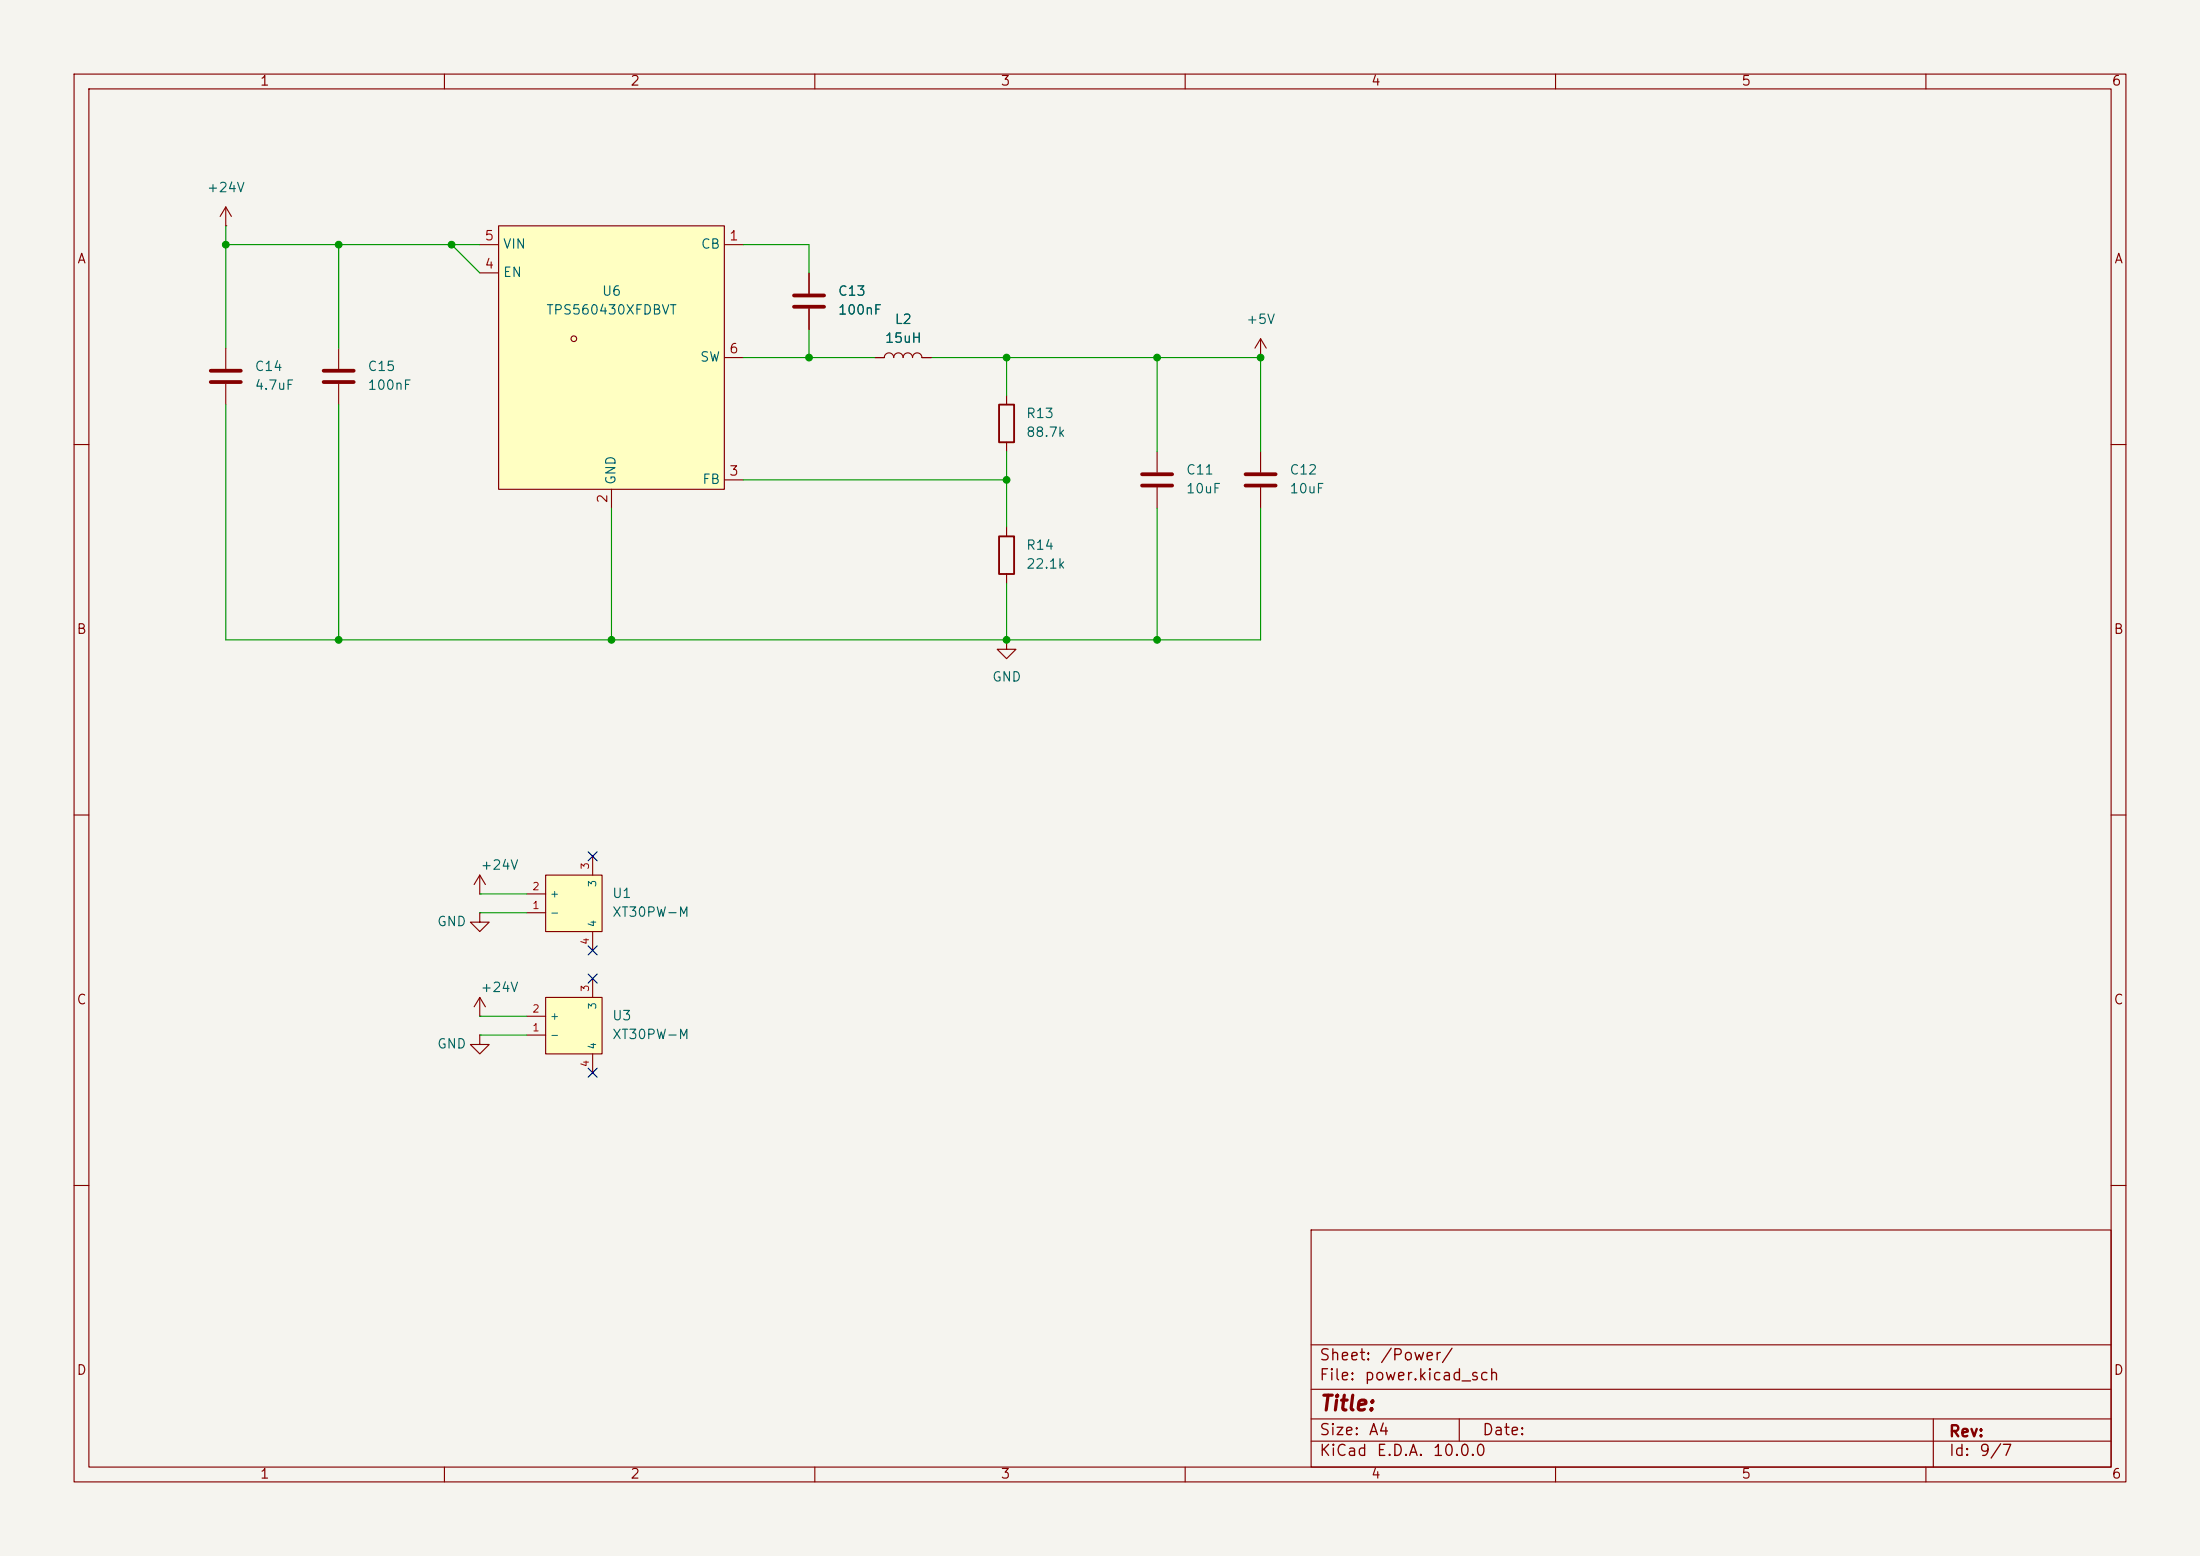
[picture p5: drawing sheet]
<svg xmlns="http://www.w3.org/2000/svg" width="297mm" height="210mm" viewBox="0 0 297 210" stroke-linecap="round" stroke-linejoin="round" font-family="sans-serif">
<path d="M0 0h297v210h-297z" fill="#f5f4ef" stroke="#f5f4ef" stroke-width=".14"/>
<g fill="none" stroke="#840000" stroke-width=".15">
<path d="M10 10h277v190h-277zM12 12h273v186h-273zM60 10v2M110 10v2M160 10v2M210 10v2M260 10v2M30.5 30.5h.1M30.5 27.9l-.8 1.3M30.5 27.9l.7 1.3M30.5 27.9v2.6M109.2 36.8v2.8"/>
<path d="M109.2 41.7v2.8M118.1 48.3h1.3a.64 .64 0 0 1 .6-.7 .64 .64 0 0 1 .6 .7 .64 .64 0 0 1 .7-.7 .64 .64 0 0 1 .6 .7 .64 .64 0 0 1 .7-.7 .64 .64 0 0 1 .6 .7 .64 .64 0 0 1 .6-.7 .64 .64 0 0 1 .7 .7h1.2M170.2 48.3h.1M170.2 45.7v2.6M170.2 45.7l-.8 1.3M170.2 45.7l.7 1.3M10 60h2M135.9 71.1v1.3M135.9 77.5v1.2M156.2 61v2.8M156.2 65.8v2.8M170.2 61v2.8"/>
<path d="M170.2 65.8v2.8M285 60h2M135.9 86.4v1.2h1.3l-1.3 1.3-1.3-1.3h1.3M135.9 86.4h.1M10 110h2M64.8 118.1l-.8 1.3M64.8 118.1l.7 1.3M64.8 118.1v2.6M285 110h2M64.8 120.7h.1M64.8 139.7v1.3h1.2l-1.2 1.2-1.3-1.2h1.3M64.8 139.7h.1"/>
<path d="M10 160h2M177 166h108v32h-108zM285 160h2M60 198v2M110 198v2M160 198v2M177 194.5h108M177 191.5h108M177 187.5h108M177 181.5h108M197 191.5v3M210 198v2"/>
<path d="M260 198v2M261 191.5v6.5"/>
</g>
<path d="M107.2 39.9h4.1M107.2 41.4h4.1M154.2 64h4M154.2 65.5h4M168.1 64h4.1M168.1 65.5h4.1" fill="none" stroke="#840000" stroke-width=".51"/>
<path d="M134.9 72.4h2v5.1h-2z" fill="none" stroke="#840000" stroke-width=".25"/>
<path d="M73.7 134.6h7.6v7.6h-7.6z" fill="#ffffc2"/>
<path d="M135.9 53.3v1.3M135.9 59.7v1.3M64.8 137.2h.1M64.8 134.6l-.8 1.3M64.8 134.6l.7 1.3M64.8 134.6v2.6M71.1 139.7h2.6M71.1 137.2h2.6M73.7 134.6h7.6v7.6h-7.6zM80 132.1v2.5M80 142.2v2.6" fill="none" stroke="#840000" stroke-width=".15"/>
<path d="M134.9 54.6h2v5.1h-2z" fill="none" stroke="#840000" stroke-width=".25"/>
<path d="M67.3 30.5h30.5v35.5h-30.5z" fill="#ffffc2"/>
<g fill="none" stroke="#840000" stroke-width=".15">
<path d="M64.8 33h2.5M64.8 36.8h2.5M67.3 30.5h30.5v35.5h-30.5zM97.8 33h2.5M30.5 47v2.8M30.5 51.8v2.8M45.7 47v2.8M45.7 51.8v2.8M97.8 48.3h2.5M82.5 66v2.6M97.8 64.8h2.5"/>
<circle cx="77.5" cy="45.7" r=".38"/>
</g>
<path d="M28.4 50h4.1M28.4 51.6h4.1M43.7 50h4.1M43.7 51.6h4.1" fill="none" stroke="#840000" stroke-width=".51"/>
<path d="M73.7 118.1h7.6v7.6h-7.6z" fill="#ffffc2"/>
<path d="M109.2 36.8v2.8M109.2 41.7v2.8M118.1 48.3h1.3M124.5 48.3h1.2M73.7 118.1h7.6v7.6h-7.6zM80 115.6v2.5M64.8 123.2v1.3h1.2l-1.2 1.2-1.3-1.2h1.3M64.8 123.2h.1M71.1 123.2h2.6M71.1 120.7h2.6M80 125.7v2.6" fill="none" stroke="#840000" stroke-width=".15"/>
<g fill="none" stroke="#009600" stroke-width=".15">
<path d="M30.5 30.5v16.5M30.5 33h34.3M45.7 33v14M61 33l3.8 3.8M100.3 33h8.9v3.8M30.5 54.6v31.8h139.7v-17.8M45.7 54.6v31.8M100.3 48.3h17.8M109.2 44.5v3.8M125.7 48.3h44.5v12.7M135.9 48.3v5M156.2 48.3v12.7"/>
<path d="M82.5 68.6v17.8M100.3 64.8h35.6M135.9 61v10.1M135.9 78.7v7.7M156.2 68.6v17.8M64.8 137.2h6.3M64.8 123.2h6.3M64.8 139.7h6.3M64.8 120.7h6.3"/>
</g>
<path d="M79.4 115l1.2 1.2M80.6 115l-1.2 1.2M79.4 131.5l1.2 1.2M79.4 127.7l1.2 1.2M80.6 131.5l-1.2 1.2M80.6 127.7l-1.2 1.2M79.4 144.2l1.2 1.2M80.6 144.2l-1.2 1.2" fill="none" stroke="#000084" stroke-width=".15"/>
<g fill="#009600" stroke="#009600" stroke-width=".14">
<circle cx="30.5" cy="33" r=".46"/>
<circle cx="61" cy="33" r=".46"/>
<circle cx="45.7" cy="33" r=".46"/>
<circle cx="45.7" cy="86.4" r=".46"/>
<circle cx="82.5" cy="86.4" r=".46"/>
<circle cx="109.2" cy="48.3" r=".46"/>
<circle cx="156.2" cy="86.4" r=".46"/>
<circle cx="135.9" cy="64.8" r=".46"/>
<circle cx="135.9" cy="48.3" r=".46"/>
<circle cx="170.2" cy="48.3" r=".46"/>
<circle cx="135.9" cy="86.4" r=".46"/>
<circle cx="156.2" cy="48.3" r=".46"/>
</g>
<text font-size="2" fill="#840000" x="178" y="190.9">Title:</text>
<g font-size="1.5" fill="#840000">
<text x="178" y="184">Sheet:</text>
<text x="186.2" y="184">/Power/</text>
<text x="178" y="186.7">File:</text>
<text x="184.1" y="186.7">power.kicad_sch</text>
<text x="178" y="196.9">KiCad</text>
<text x="178" y="194.1">Size:</text>
<text x="184.7" y="194.1">A4</text>
<text x="185.7" y="196.9">E.D.A.</text>
<text x="193.3" y="196.9">10.0.0</text>
<text x="200" y="194.1">Date:</text>
<text x="263" y="194.3">Rev:</text>
<text x="263" y="196.9">Id:</text>
<text x="267.1" y="196.9">9/7</text>
</g>
<g font-size="1.3" fill="#840000">
<text x="35" y="11.9">1</text>
<text x="85" y="11.9">2</text>
<text x="135" y="11.9">3</text>
<text x="185" y="11.9">4</text>
<text x="235" y="11.9">5</text>
<text x="285" y="11.9">6</text>
<text x="10.3" y="35.9">A</text>
<text x="285.3" y="35.9">A</text>
<text x="10.3" y="85.9">B</text>
<text x="285.3" y="85.9">B</text>
<text x="10.3" y="135.9">C</text>
<text x="285.3" y="135.9">C</text>
<text x="10.3" y="185.9">D</text>
<text x="285.3" y="185.9">D</text>
<text x="35" y="199.9">1</text>
<text x="85" y="199.9">2</text>
<text x="135" y="199.9">3</text>
<text x="185" y="199.9">4</text>
<text x="235" y="199.9">5</text>
<text x="285" y="199.9">6</text>
</g>
<g font-size="1.3" fill="#006464">
<text x="27.8" y="26.3">+24V</text>
<text x="67.8" y="33.9">VIN</text>
<text x="94.5" y="33.9">CB</text>
<text x="67.8" y="37.7">EN</text>
<text x="81.2" y="40.2">U6</text>
<text x="113" y="40.2">C13</text>
<text x="73.6" y="42.8">TPS560430XFDBVT</text>
<text x="113" y="42.8">100nF</text>
<text x="119.4" y="46.6">15uH</text>
<text x="120.7" y="44">L2</text>
<text x="168.1" y="44">+5V</text>
<text x="34.3" y="50.4">C14</text>
<text x="34.3" y="52.9">4.7uF</text>
<text x="49.5" y="52.9">100nF</text>
<text x="49.5" y="50.4">C15</text>
<text x="94.4" y="49.1">SW</text>
<text x="138.4" y="56.7">R13</text>
<text x="138.4" y="59.3">88.7k</text>
<text x="83.4" y="65.5" transform="rotate(-90 83.4 65.5)">GND</text>
<text x="94.7" y="65.6">FB</text>
<text x="160" y="64.4">C11</text>
<text x="174" y="64.4">C12</text>
<text x="160" y="66.9">10uF</text>
<text x="174" y="66.9">10uF</text>
<text x="138.4" y="74.5">R14</text>
<text x="138.4" y="77.1">22.1k</text>
<text x="133.9" y="92.3">GND</text>
<text x="64.8" y="117.7">+24V</text>
<text x="58.9" y="125.3">GND</text>
<text x="82.6" y="124.1">XT30PW-M</text>
<text x="82.6" y="121.5">U1</text>
<text x="64.8" y="134.2">+24V</text>
<text x="58.9" y="141.8">GND</text>
<text x="82.6" y="140.6">XT30PW-M</text>
<text x="82.6" y="138">U3</text>
</g>
<g font-size="1.3" fill="#a90000">
<text x="65.3" y="32.8">5</text>
<text x="98.4" y="32.8">1</text>
<text x="65.3" y="36.6">4</text>
<text x="98.4" y="48">6</text>
<text x="98.4" y="64.5">3</text>
<text x="82.3" y="68" transform="rotate(-90 82.3 68)">2</text>
</g>
<g font-size="1" fill="#a90000">
<text x="79.8" y="117.4" transform="rotate(-90 79.8 117.4)">3</text>
<text x="71.8" y="122.9">1</text>
<text x="71.8" y="120.4">2</text>
<text x="79.8" y="127.6" transform="rotate(-90 79.8 127.6)">4</text>
<text x="71.8" y="136.9">2</text>
<text x="79.8" y="134" transform="rotate(-90 79.8 134)">3</text>
<text x="71.8" y="139.4">1</text>
<text x="79.8" y="144.1" transform="rotate(-90 79.8 144.1)">4</text>
</g>
<g font-size="1" fill="#006464">
<text x="80.7" y="119.8" transform="rotate(-90 80.7 119.8)">3</text>
<text x="74.2" y="123.9">-</text>
<text x="74.2" y="121.4">+</text>
<text x="80.7" y="125.2" transform="rotate(-90 80.7 125.2)">4</text>
<text x="74.2" y="137.9">+</text>
<text x="80.7" y="136.3" transform="rotate(-90 80.7 136.3)">3</text>
<text x="74.2" y="140.4">-</text>
<text x="80.7" y="141.7" transform="rotate(-90 80.7 141.7)">4</text>
</g>
</svg>
